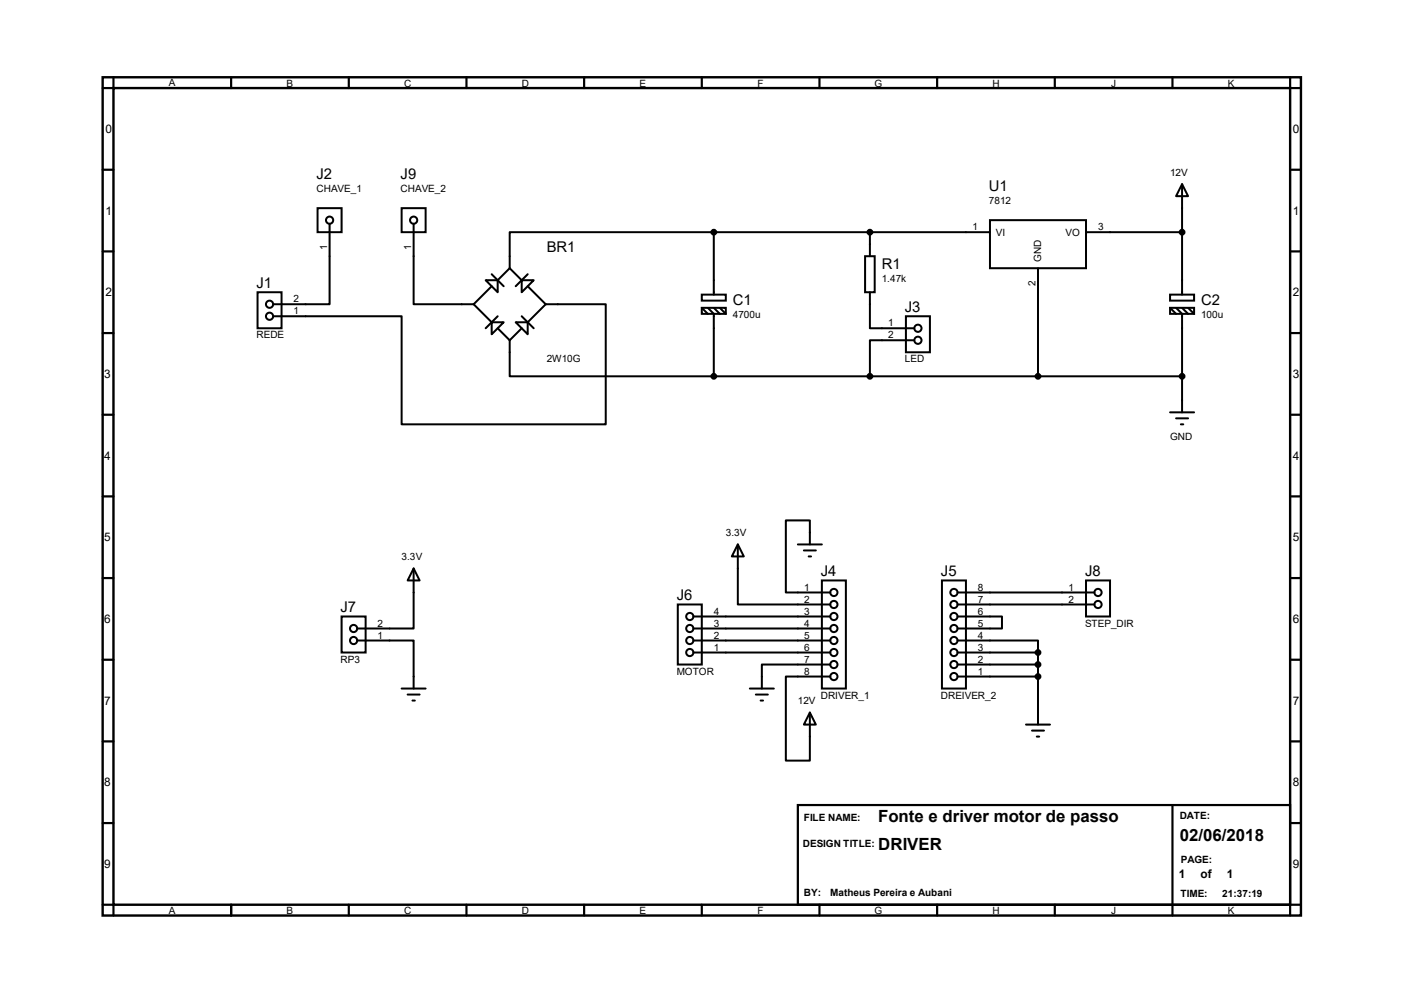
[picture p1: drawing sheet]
<svg xmlns="http://www.w3.org/2000/svg" width="297mm" height="210mm" viewBox="0 0 297 210" stroke-linecap="round" stroke-linejoin="round" font-family="sans-serif">
<path d="M21.7 16.3h253.5v177.3h-253.5zM24 18.6h248.9v172.7h-248.9z" fill="none" stroke="#000" stroke-width=".51"/>
<g fill="none" stroke="#000" stroke-width=".47">
<path d="M24 16.3v2.3h-2.3M48.9 16.3v2.3M73.8 16.3v2.3M98.7 16.3v2.3M123.6 16.3v2.3M148.5 16.3v2.3M173.4 16.3v2.3M198.2 16.3v2.3M223.1 16.3v2.3M248 16.3v2.3M272.9 16.3v2.3h2.3M21.7 35.9h2.3"/>
<path d="M272.9 35.9h2.3M21.7 53.2h2.3M272.9 53.2h2.3M21.7 70.4h2.3M272.9 70.4h2.3M21.7 87.7h2.3M272.9 87.7h2.3M21.7 105h2.3M272.9 105h2.3M21.7 122.3h2.3M21.7 139.5h2.3M272.9 122.3h2.3"/>
<path d="M272.9 139.5h2.3M21.7 156.8h2.3M272.9 156.8h2.3M21.7 174.1h2.3M168.8 170.3h104.1v21h-104.1zM248 170.3v23.3M272.9 174.1h2.3M21.7 191.3h2.3v2.3M48.9 191.3v2.3M73.8 191.3v2.3M98.7 191.3v2.3M123.6 191.3v2.3"/>
<path d="M148.5 191.3v2.3M173.4 191.3v2.3M198.2 191.3v2.3M223.1 191.3v2.3M275.2 191.3h-2.3v2.3"/>
</g>
<g fill="none" stroke="#000" stroke-width=".42">
<path d="M250.1 38.9l1.2 2.6h-2.5zM250.1 38.9v23.4M67.2 44h5.1v5.1h-5.1zM69.7 47.3v17h-11.9M85 44h5v5.1h-5zM87.5 47.3v17h12.7M102.7 59.3h2.6v2.5zM104 58l2.6 2.5M107.8 56.7l-2.5 2.6M107.8 56.7l2.6 2.6M110.4 59.3h2.5l-2.5 2.5zM111.6 58l-2.5 2.5"/>
<path d="M151 49.1h-43.2v7.6M151 49.1v13.2M151 49.1h58.4M183 54.2h2v7.6h-2zM184 49.1v5.1M209.4 46.6h20.3v10.1h-20.3zM219.6 56.7v22.9M229.7 49.1h20.4M54.5 61.8h5.1v7.6h-5.1zM100.2 64.3l3.8 3.9M104 68.2h2.6l-2.6 2.5zM104 60.5l-3.8 3.8"/>
<path d="M105.3 66.9l-2.6 2.5M105.3 69.4l2.5 2.6M107.8 72v7.6h43.2M109.1 68.2h2.5v2.5zM110.4 66.9l2.5 2.5M110.4 69.4l-2.6 2.6M111.6 60.5l3.8 3.8M115.4 64.3h12.7v25.4h-43.1v-22.8h-27.2M115.4 64.3l-3.8 3.9M148.5 62.3h5v1.3h-5zM148.5 65.1h5v1.3h-5zM148.5 65.1l1.2 1.3"/>
<path d="M149.7 65.1l1.3 1.3v13.2M151 79.6h99.1M151 65.1l1.3 1.3M152.3 65.1l1.2 1.3M184 61.8v7.6h9.4M191.6 66.9h5.1v7.6h-5.1zM193.4 72h-9.4v7.6M247.5 62.3h5.1v1.3h-5.1zM247.5 65.1h5.1v1.3h-5.1zM247.5 65.1l1.3 1.3M248.8 65.1l1.3 1.3v20.8M250.1 65.1l1.2 1.3"/>
<path d="M251.3 65.1l1.3 1.3M247.5 87.2h5.1M248.8 88.5h2.5M249.8 89.7h.5M156.1 115.1l1.3 2.6h-2.6zM156.1 115.1v12.7h19.5M168.8 115.1h5.1M170.1 116.4h2.5M171.1 117.7h.5M171.3 115.1v-5h-5.1v15.2h9.4M72.3 130.4h5v7.6h-5zM75.6 135.5h11.9v10.1"/>
<path d="M87.5 120.2l1.3 2.6h-2.6zM87.5 120.2v12.7h-11.9M143.4 127.8h5.1v12.7h-5.1zM146.7 138h28.9M146.7 135.5h28.9M146.7 132.9h28.9M146.7 130.4h28.9M173.9 122.8h5v22.8h-5zM199.3 122.8h5v22.8h-5zM202.6 130.4h9.4v2.5h-9.4M202.6 135.5h17v2.5M202.6 138h17"/>
<path d="M202.6 125.3h28.9M202.6 127.8h28.9M219.6 138v15.2M229.7 122.8h5.1v7.6h-5.1zM85 145.6h5M86.2 146.9h2.6M87.2 148.2h.6M158.6 145.6h5.1M159.9 146.9h2.5M160.9 148.2h.5M171.3 150.7l1.3 2.5h-2.5zM175.6 143.1h-9.4v17.8h5.1v-10.2"/>
<path d="M175.6 140.5h-14.4v5.1M202.6 140.5h17M202.6 143.1h17M217 153.2h5.1M218.3 154.5h2.6M219.3 155.8h.5"/>
<circle cx="69.7" cy="46.6" r=".76"/>
<circle cx="87.5" cy="46.6" r=".76"/>
<circle cx="57" cy="64.3" r=".76"/>
<circle cx="57" cy="66.9" r=".76"/>
<circle cx="194.2" cy="69.4" r=".76"/>
<circle cx="194.2" cy="72" r=".76"/>
<circle cx="74.8" cy="135.5" r=".76"/>
<circle cx="74.8" cy="132.9" r=".76"/>
<circle cx="145.9" cy="135.5" r=".76"/>
<circle cx="145.9" cy="138" r=".76"/>
<circle cx="145.9" cy="130.4" r=".76"/>
<circle cx="145.9" cy="132.9" r=".76"/>
<circle cx="176.4" cy="125.3" r=".76"/>
<circle cx="176.4" cy="138" r=".76"/>
<circle cx="176.4" cy="135.5" r=".76"/>
<circle cx="176.4" cy="127.8" r=".76"/>
<circle cx="176.4" cy="130.4" r=".76"/>
<circle cx="176.4" cy="132.9" r=".76"/>
<circle cx="201.8" cy="125.3" r=".76"/>
<circle cx="201.8" cy="135.5" r=".76"/>
<circle cx="201.8" cy="138" r=".76"/>
<circle cx="201.8" cy="130.4" r=".76"/>
<circle cx="201.8" cy="127.8" r=".76"/>
<circle cx="201.8" cy="132.9" r=".76"/>
<circle cx="232.3" cy="127.8" r=".76"/>
<circle cx="232.3" cy="125.3" r=".76"/>
<circle cx="176.4" cy="140.5" r=".76"/>
<circle cx="176.4" cy="143.1" r=".76"/>
<circle cx="201.8" cy="140.5" r=".76"/>
<circle cx="201.8" cy="143.1" r=".76"/>
</g>
<g fill="#000" stroke="#000" stroke-width=".42">
<circle cx="151" cy="49.1" r=".51"/>
<circle cx="184" cy="49.1" r=".51"/>
<circle cx="250.1" cy="49.1" r=".51"/>
<circle cx="151" cy="79.6" r=".51"/>
<circle cx="184" cy="79.6" r=".51"/>
<circle cx="219.6" cy="79.6" r=".51"/>
<circle cx="250.1" cy="79.6" r=".51"/>
<circle cx="219.6" cy="138" r=".51"/>
<circle cx="219.6" cy="143.1" r=".51"/>
<circle cx="219.6" cy="140.5" r=".51"/>
</g>
<g font-size="3.6">
<text x="185.8" y="173.9">Fonte e driver motor de passo</text>
<text x="185.8" y="179.7">DRIVER</text>
<text x="249.6" y="178">02/06/2018</text>
</g>
<g font-size="3.1">
<text x="67" y="37.8">J2</text>
<text x="84.8" y="37.8">J9</text>
<text x="209.2" y="40.3">U1</text>
<text x="115.7" y="53.3">BR1</text>
<text x="186.5" y="56.8">R1</text>
<text x="54.3" y="60.9">J1</text>
<text x="155" y="64.4">C1</text>
<text x="191.4" y="66">J3</text>
<text x="254.1" y="64.4">C2</text>
<text x="173.7" y="121.9">J4</text>
<text x="199.1" y="121.9">J5</text>
<text x="229.5" y="121.9">J8</text>
<text x="72.1" y="129.5">J7</text>
<text x="143.2" y="127">J6</text>
</g>
<g font-size="2.5">
<text x="22.3" y="28.2">0</text>
<text x="273.5" y="28.2">0</text>
<text x="22.3" y="45.4">1</text>
<text x="273.5" y="45.4">1</text>
<text x="22.3" y="62.7">2</text>
<text x="273.5" y="62.7">2</text>
<text x="22.1" y="80">3</text>
<text x="273.5" y="80">3</text>
<text x="22.1" y="97.2">4</text>
<text x="273.5" y="97.2">4</text>
<text x="22.1" y="114.5">5</text>
<text x="273.5" y="114.5">5</text>
<text x="22.1" y="131.8">6</text>
<text x="273.5" y="131.8">6</text>
<text x="22.1" y="149.1">7</text>
<text x="273.5" y="149.1">7</text>
<text x="22.1" y="166.3">8</text>
<text x="273.5" y="166.3">8</text>
<text x="22.1" y="183.6">9</text>
<text x="249.4" y="185.7">1</text>
<text x="254" y="185.7">of</text>
<text x="259.5" y="185.7">1</text>
<text x="273.5" y="183.6">9</text>
</g>
<g font-size="2.1">
<text x="35.7" y="18.1">A</text>
<text x="60.6" y="18.4">B</text>
<text x="85.5" y="18.4">C</text>
<text x="110.4" y="18.4">D</text>
<text x="135.3" y="18.4">E</text>
<text x="160.3" y="18.4">F</text>
<text x="185" y="18.4">G</text>
<text x="209.9" y="18.4">H</text>
<text x="235.1" y="18.4">J</text>
<text x="259.7" y="18.4">K</text>
<text x="67" y="40.7">CHAVE_1</text>
<text x="84.8" y="40.7">CHAVE_2</text>
<text x="247.5" y="37.2">12V</text>
<text x="209.2" y="43.2">7812</text>
<text x="69.2" y="52.8" transform="rotate(-90 69.2 52.8)">1</text>
<text x="87" y="52.8" transform="rotate(-90 87 52.8)">1</text>
<text x="205.7" y="48.7">1</text>
<text x="210.7" y="49.9">VI</text>
<text x="225.4" y="49.9">VO</text>
<text x="232.3" y="48.7">3</text>
<text x="186.5" y="59.7">1.47k</text>
<text x="220.3" y="55.5" transform="rotate(-90 220.3 55.5)">GND</text>
<text x="62.1" y="64">2</text>
<text x="219.1" y="60.5" transform="rotate(-90 219.1 60.5)">2</text>
<text x="54.3" y="71.6">REDE</text>
<text x="62.1" y="66.5">1</text>
<text x="155" y="67.4">4700u</text>
<text x="187.9" y="69">1</text>
<text x="187.9" y="71.6">2</text>
<text x="254.1" y="67.4">100u</text>
<text x="115.7" y="76.7">2W10G</text>
<text x="191.4" y="76.7">LED</text>
<text x="247.5" y="93">GND</text>
<text x="153.5" y="113.4">3.3V</text>
<text x="85" y="118.4">3.3V</text>
<text x="170.1" y="124.9">1</text>
<text x="206.9" y="124.9">8</text>
<text x="226" y="124.9">1</text>
<text x="151" y="130">4</text>
<text x="170.1" y="127.5">2</text>
<text x="170.1" y="130">3</text>
<text x="206.9" y="130">6</text>
<text x="206.9" y="127.5">7</text>
<text x="226" y="127.5">2</text>
<text x="79.9" y="135.1">1</text>
<text x="79.9" y="132.5">2</text>
<text x="151" y="137.6">1</text>
<text x="151" y="135.1">2</text>
<text x="151" y="132.5">3</text>
<text x="170.1" y="132.5">4</text>
<text x="170.1" y="135.1">5</text>
<text x="170.1" y="137.6">6</text>
<text x="206.9" y="137.6">3</text>
<text x="206.9" y="135.1">4</text>
<text x="206.9" y="132.5">5</text>
<text x="229.5" y="132.5">STEP_DIR</text>
<text x="72.1" y="140.2">RP3</text>
<text x="143.2" y="142.7">MOTOR</text>
<text x="170.1" y="140.2">7</text>
<text x="170.1" y="142.7">8</text>
<text x="206.9" y="142.7">1</text>
<text x="206.9" y="140.2">2</text>
<text x="168.8" y="148.9">12V</text>
<text x="173.7" y="147.8">DRIVER_1</text>
<text x="199.1" y="147.8">DREIVER_2</text>
<text x="170.1" y="173.7">FILE NAME:</text>
<text x="249.6" y="173.2">DATE:</text>
<text x="169.8" y="179.2">DESIGN TITLE:</text>
<text x="249.8" y="182.6">PAGE:</text>
<text x="170.1" y="189.5">BY:</text>
<text x="175.6" y="189.5">Matheus Pereira e Aubani</text>
<text x="249.7" y="189.6">TIME:</text>
<text x="258.6" y="189.6">21:37:19</text>
<text x="35.7" y="193.4">A</text>
<text x="60.6" y="193.4">B</text>
<text x="85.5" y="193.4">C</text>
<text x="110.4" y="193.4">D</text>
<text x="135.3" y="193.4">E</text>
<text x="160.3" y="193.4">F</text>
<text x="185" y="193.4">G</text>
<text x="209.9" y="193.4">H</text>
<text x="235.1" y="193.4">J</text>
<text x="259.7" y="193.4">K</text>
</g>
</svg>
